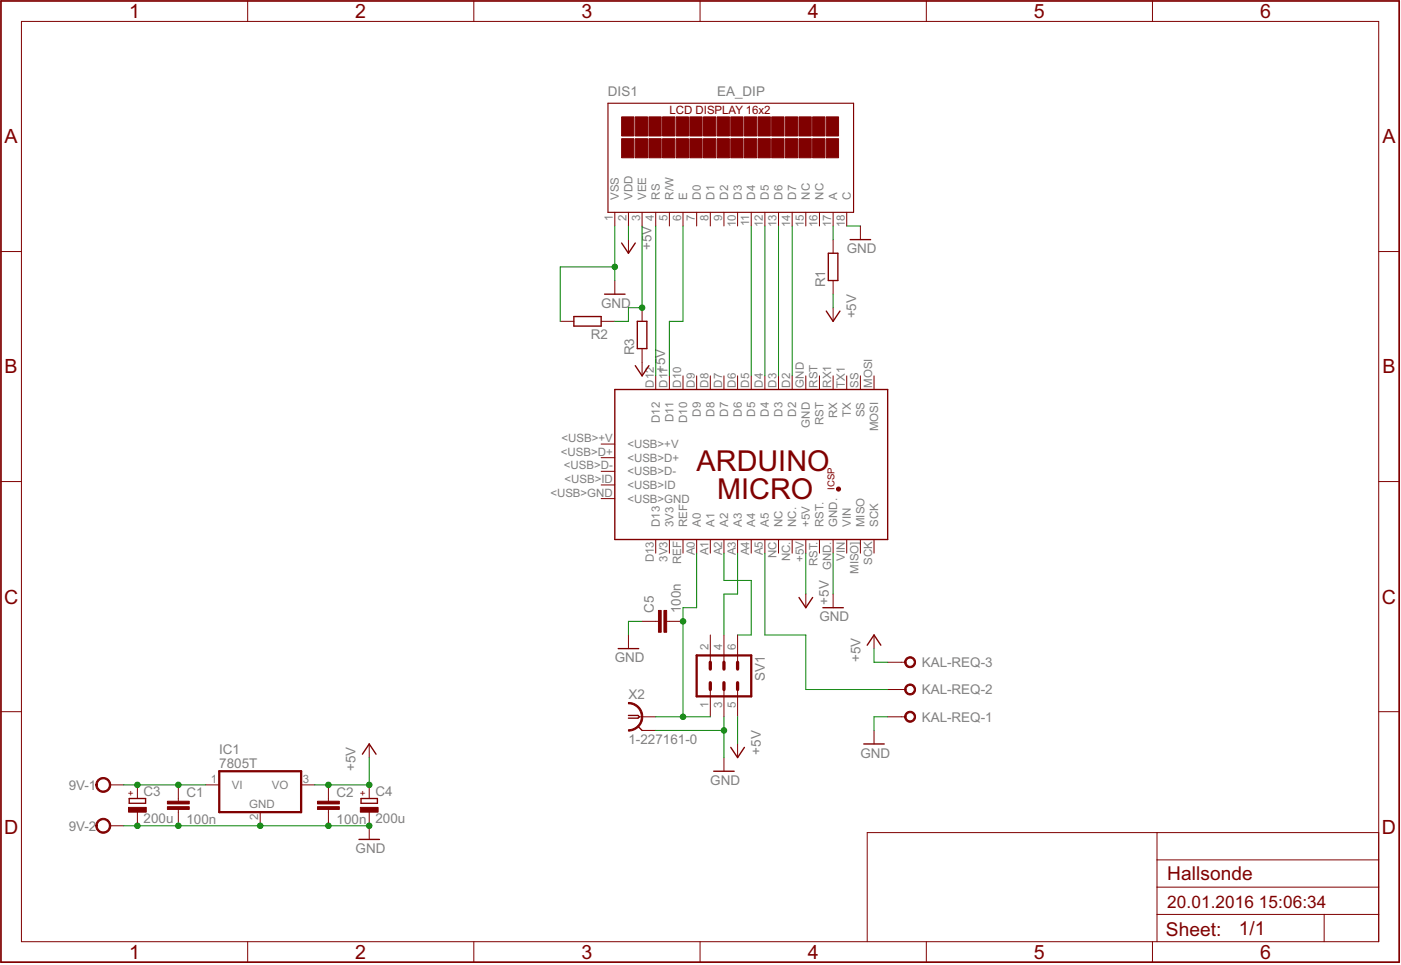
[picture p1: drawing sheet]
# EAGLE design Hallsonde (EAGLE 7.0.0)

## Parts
9V  W237-102  [W237-102]
C1  100n  C-EUC0805  [C0805]
C2  100n  C-EUC0805  [C0805]
C3  200u  CPOL-EUE2,5-6E  [E2,5-6E]
C4  200u  CPOL-EUE2,5-6E  [E2,5-6E]
C5  100n  C-EUC0805  [C0805]
DIS1  EA_DIP  [EA_DIP]
IC1  7805T  [TO220H]
KAL-REQ  W237-3E  [W237-3E]
PCB1  ARDUINO_MICRO  [ARDUINO_MICRO]
R1  R-EU_M0805  [M0805]
R2  R-EU_M0805  [M0805]
R3  R-EU_M0805  [M0805]
SV1  ML6L  [ML6L]
X2  1-227161-0  [AMP_227161]

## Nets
+5V: C2.1 C4.+ DIS1.2(VDD) IC1.3(VO) KAL-REQ.3 PCB1.+5V R1.1 R3.1 SV1.5
GND: 9V.2 C1.2 C2.2 C3.- C4.- C5.1 DIS1.1(VSS) DIS1.18(C) IC1.2(GND) KAL-REQ.1 PCB1.GND. R2.2 SV1.3 X2.2
N$1: 9V.1 C1.1 C3.+ IC1.1(VI)
N$2: DIS1.4(RS) PCB1.D12
N$3: DIS1.6(E) PCB1.D11
N$4: DIS1.11(D4) PCB1.D5
N$5: DIS1.12(D5) PCB1.D4
N$6: DIS1.13(D6) PCB1.D3
N$7: DIS1.14(D7) PCB1.D2
N$8: DIS1.17(A) R1.2
N$9: C5.2 PCB1.A0 SV1.1 X2.1
N$10: PCB1.A3 SV1.4
N$11: PCB1.A2 SV1.6
N$12: KAL-REQ.2 PCB1.A5
N$14: DIS1.3(VEE) R2.1 R3.2
Unconnected: DIS1.5(R/W) DIS1.7(D0) DIS1.8(D1) DIS1.9(D2) DIS1.10(D3) DIS1.15(NC) DIS1.16(NC) PCB1.3V3 PCB1.5V PCB1.<USB>+V PCB1.<USB>D+ PCB1.<USB>D- PCB1.<USB>GND PCB1.<USB>ID PCB1.A1 PCB1.A4 PCB1.D6 PCB1.D7 PCB1.D8 PCB1.D9 PCB1.D10 PCB1.D13 PCB1.GND PCB1.GND_ PCB1.MISO. PCB1.MISO](MISO) PCB1.MOSI PCB1.MOSI. PCB1.NC PCB1.NC. PCB1.REF PCB1.RESET.. PCB1.RST PCB1.RST. PCB1.RX1(RX) PCB1.SCK PCB1.SCK. PCB1.SS PCB1.TX1(TX) PCB1.VIN SV1.2
